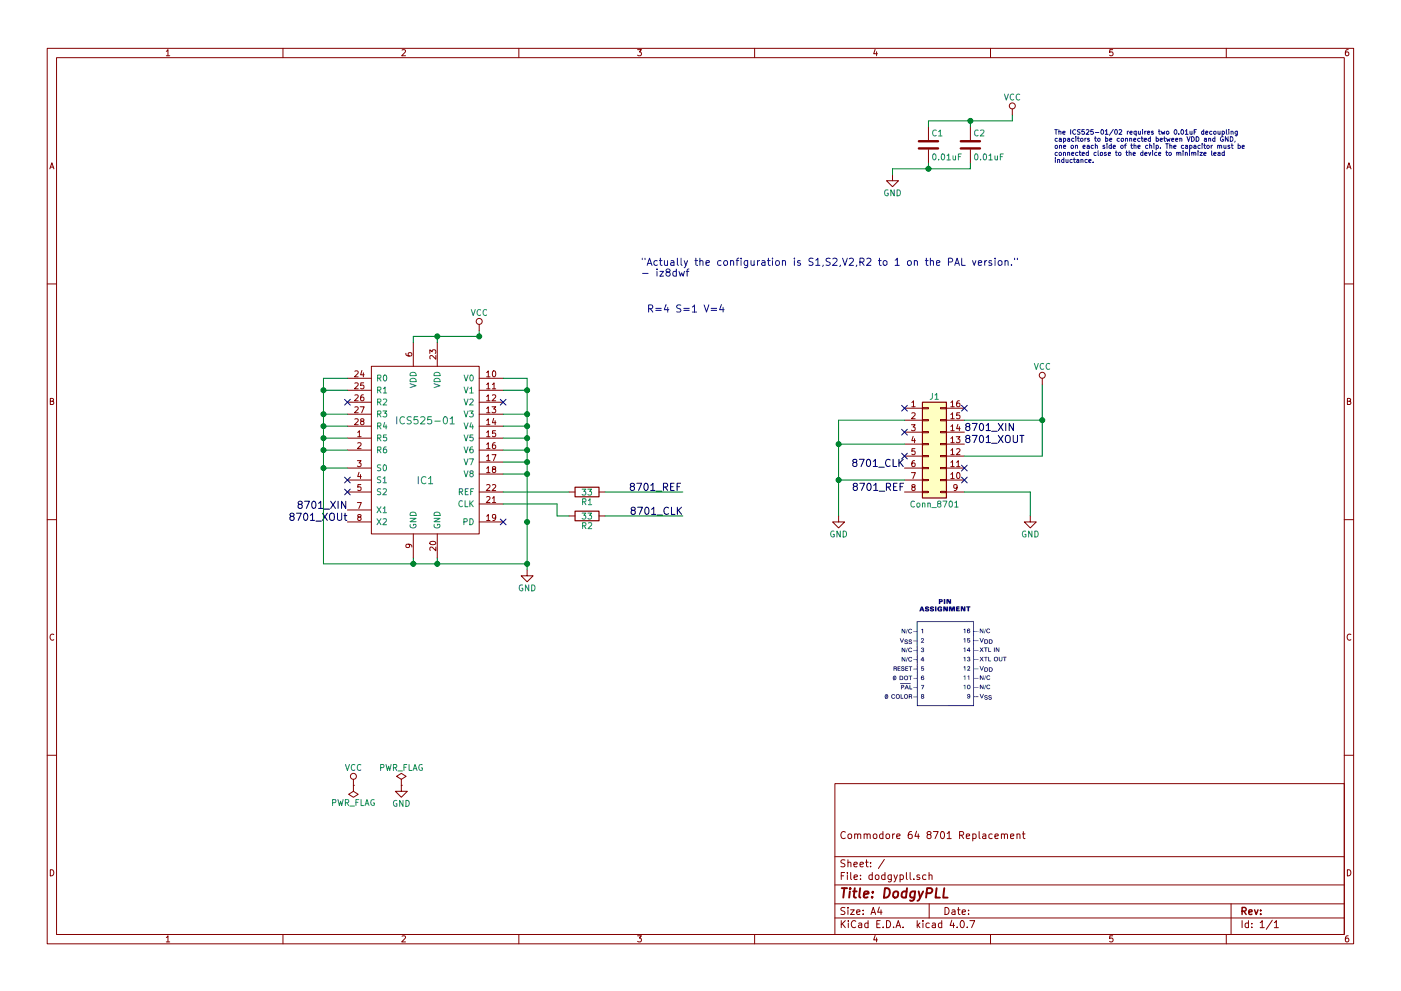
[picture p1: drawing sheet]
EESchema Schematic File Version 2
LIBS:power
LIBS:device
LIBS:switches
LIBS:relays
LIBS:motors
LIBS:transistors
LIBS:conn
LIBS:linear
LIBS:regul
LIBS:74xx
LIBS:cmos4000
LIBS:adc-dac
LIBS:memory
LIBS:xilinx
LIBS:microcontrollers
LIBS:dsp
LIBS:microchip
LIBS:analog_switches
LIBS:motorola
LIBS:texas
LIBS:intel
LIBS:audio
LIBS:interface
LIBS:digital-audio
LIBS:philips
LIBS:display
LIBS:cypress
LIBS:siliconi
LIBS:opto
LIBS:atmel
LIBS:contrib
LIBS:valves
LIBS:ics525
LIBS:dodgypll-cache
EELAYER 25 0
EELAYER END
$Descr A4 11693 8268
encoding utf-8
Sheet 1 1
Title "DodgyPLL"
Date ""
Rev ""
Comp ""
Comment1 "Commodore 64 8701 Replacement"
Comment2 ""
Comment3 ""
Comment4 ""
$EndDescr
$Comp
L ICS525-01 IC1
U 1 1
P 3550 3750
F 0 "IC1" H 3550 3500 60  0000 C CNN
F 1 "ICS525-01" H 3550 4000 60  0000 C CNN
F 2 "ics525-01-longpads:SSOP-28_3.9x9.9mm_Pitch0.635mm_LongPads" H 3550 4000 60  0001 C CNN
F 3 "" H 3550 4000 60  0001 C CNN
	1    3550 3750
	1    0    0    -1  
$EndComp
$Comp
L Conn_02x08_Counter_Clockwise J1
U 1 1
P 7750 3700
F 0 "J1" H 7800 4100 50  0000 C CNN
F 1 "Conn_8701" H 7800 3200 50  0000 C CNN
F 2 "Housings_DIP:DIP-16_W7.62mm_Socket_LongPads" H 7750 3700 50  0001 C CNN
F 3 "" H 7750 3700 50  0001 C CNN
	1    7750 3700
	1    0    0    -1  
$EndComp
Wire Wire Line
	7550 3500 7000 3500
Wire Wire Line
	7000 3500 7000 4300
$Comp
L GND #PWR01
U 1 1
P 7000 4300
F 0 "#PWR01" H 7000 4050 50  0001 C CNN
F 1 "GND" H 7000 4150 50  0000 C CNN
F 2 "" H 7000 4300 50  0001 C CNN
F 3 "" H 7000 4300 50  0001 C CNN
	1    7000 4300
	1    0    0    -1  
$EndComp
Wire Wire Line
	7000 3700 7550 3700
Connection ~ 7000 3700
Wire Wire Line
	7550 4000 7000 4000
Connection ~ 7000 4000
Text Label 7550 3900 2    60   ~ 0
8701_CLK
Wire Wire Line
	8050 3500 8700 3500
Wire Wire Line
	8700 3200 8700 3800
$Comp
L VCC #PWR02
U 1 1
P 8700 3200
F 0 "#PWR02" H 8700 3050 50  0001 C CNN
F 1 "VCC" H 8700 3350 50  0000 C CNN
F 2 "" H 8700 3200 50  0001 C CNN
F 3 "" H 8700 3200 50  0001 C CNN
	1    8700 3200
	1    0    0    -1  
$EndComp
Wire Wire Line
	8050 4100 8600 4100
Wire Wire Line
	8600 4100 8600 4300
$Comp
L GND #PWR03
U 1 1
P 8600 4300
F 0 "#PWR03" H 8600 4050 50  0001 C CNN
F 1 "GND" H 8600 4150 50  0000 C CNN
F 2 "" H 8600 4300 50  0001 C CNN
F 3 "" H 8600 4300 50  0001 C CNN
	1    8600 4300
	1    0    0    -1  
$EndComp
Wire Wire Line
	8700 3800 8050 3800
Connection ~ 8700 3500
Text Label 8050 3700 0    60   ~ 0
8701_XOUT
Text Label 8050 3600 0    60   ~ 0
8701_XIN
Text Label 7550 4100 2    60   ~ 0
8701_REF
Wire Wire Line
	4200 4100 4750 4100
$Comp
L R R1
U 1 1
P 4900 4100
F 0 "R1" V 4980 4100 50  0000 C CNN
F 1 "33" V 4900 4100 50  0000 C CNN
F 2 "Capacitors_SMD:C_0805" V 4830 4100 50  0001 C CNN
F 3 "" H 4900 4100 50  0001 C CNN
	1    4900 4100
	0    1    1    0   
$EndComp
Wire Wire Line
	5050 4100 5700 4100
Text Label 5250 4100 0    60   ~ 0
8701_REF
$Comp
L R R2
U 1 1
P 4900 4300
F 0 "R2" V 4980 4300 50  0000 C CNN
F 1 "33" V 4900 4300 50  0000 C CNN
F 2 "Capacitors_SMD:C_0805" V 4830 4300 50  0001 C CNN
F 3 "" H 4900 4300 50  0001 C CNN
	1    4900 4300
	0    1    1    0   
$EndComp
Wire Wire Line
	4200 4200 4650 4200
Wire Wire Line
	4650 4200 4650 4300
Wire Wire Line
	4650 4300 4750 4300
Wire Wire Line
	5050 4300 5700 4300
Text Label 5700 4300 2    60   ~ 0
8701_CLK
Text Notes 5350 2300 0    60   ~ 0
"Actually the configuration is S1,S2,V2,R2 to 1 on the PAL version."\n- iz8dwf
Wire Wire Line
	4200 3150 4400 3150
Wire Wire Line
	4400 3150 4400 4750
$Comp
L GND #PWR04
U 1 1
P 4400 4750
F 0 "#PWR04" H 4400 4500 50  0001 C CNN
F 1 "GND" H 4400 4600 50  0000 C CNN
F 2 "" H 4400 4750 50  0001 C CNN
F 3 "" H 4400 4750 50  0001 C CNN
	1    4400 4750
	1    0    0    -1  
$EndComp
Wire Wire Line
	3450 4650 3450 4700
Wire Wire Line
	2700 4700 4400 4700
Wire Wire Line
	3650 4700 3650 4650
Connection ~ 3650 4700
Connection ~ 4400 4700
Wire Wire Line
	4200 3250 4400 3250
Connection ~ 4400 3250
Wire Wire Line
	4200 3450 4400 3450
Connection ~ 4400 3450
Wire Wire Line
	4200 3550 4400 3550
Connection ~ 4400 3550
Wire Wire Line
	4200 3650 4400 3650
Connection ~ 4400 3650
Wire Wire Line
	4200 3750 4400 3750
Connection ~ 4400 3750
Wire Wire Line
	4200 3850 4400 3850
Connection ~ 4400 3850
Wire Wire Line
	4200 3950 4400 3950
Connection ~ 4400 3950
Wire Wire Line
	2900 3150 2700 3150
Wire Wire Line
	2700 3150 2700 4700
Connection ~ 3450 4700
Wire Wire Line
	2900 3250 2700 3250
Connection ~ 2700 3250
Wire Wire Line
	2900 3450 2700 3450
Connection ~ 2700 3450
Wire Wire Line
	2900 3550 2700 3550
Connection ~ 2700 3550
Wire Wire Line
	2900 3650 2700 3650
Connection ~ 2700 3650
Wire Wire Line
	2900 3750 2700 3750
Connection ~ 2700 3750
Wire Wire Line
	2900 3900 2700 3900
Connection ~ 2700 3900
Wire Wire Line
	4000 2800 4000 2750
$Comp
L VCC #PWR05
U 1 1
P 4000 2750
F 0 "#PWR05" H 4000 2600 50  0001 C CNN
F 1 "VCC" H 4000 2900 50  0000 C CNN
F 2 "" H 4000 2750 50  0001 C CNN
F 3 "" H 4000 2750 50  0001 C CNN
	1    4000 2750
	1    0    0    -1  
$EndComp
Wire Wire Line
	3450 2800 3450 2850
Wire Wire Line
	3650 2850 3650 2800
Connection ~ 3650 2800
NoConn ~ 4200 3350
NoConn ~ 2900 3350
NoConn ~ 2900 4000
NoConn ~ 2900 4100
Connection ~ 4400 4350
Connection ~ 4000 2800
NoConn ~ 7550 3400
NoConn ~ 7550 3600
NoConn ~ 7550 3800
Text Notes 5400 2600 0    60   ~ 0
R=4 S=1 V=4
NoConn ~ 4200 4350
Text Label 2900 4250 2    60   ~ 0
8701_XIN
Text Label 2900 4350 2    60   ~ 0
8701_XOUt
NoConn ~ 8050 3900
NoConn ~ 8050 4000
NoConn ~ 8050 3400
Wire Wire Line
	3450 2800 4000 2800
$Comp
L VCC #PWR06
U 1 1
P 2950 6550
F 0 "#PWR06" H 2950 6400 50  0001 C CNN
F 1 "VCC" H 2950 6700 50  0000 C CNN
F 2 "" H 2950 6550 50  0001 C CNN
F 3 "" H 2950 6550 50  0001 C CNN
	1    2950 6550
	1    0    0    -1  
$EndComp
$Comp
L PWR_FLAG #FLG07
U 1 1
P 2950 6550
F 0 "#FLG07" H 2950 6625 50  0001 C CNN
F 1 "PWR_FLAG" H 2950 6700 50  0000 C CNN
F 2 "" H 2950 6550 50  0001 C CNN
F 3 "" H 2950 6550 50  0001 C CNN
	1    2950 6550
	-1   0    0    1   
$EndComp
$Comp
L GND #PWR08
U 1 1
P 3350 6550
F 0 "#PWR08" H 3350 6300 50  0001 C CNN
F 1 "GND" H 3350 6400 50  0000 C CNN
F 2 "" H 3350 6550 50  0001 C CNN
F 3 "" H 3350 6550 50  0001 C CNN
	1    3350 6550
	1    0    0    -1  
$EndComp
$Comp
L PWR_FLAG #FLG09
U 1 1
P 3350 6550
F 0 "#FLG09" H 3350 6625 50  0001 C CNN
F 1 "PWR_FLAG" H 3350 6700 50  0000 C CNN
F 2 "" H 3350 6550 50  0001 C CNN
F 3 "" H 3350 6550 50  0001 C CNN
	1    3350 6550
	1    0    0    -1  
$EndComp
$Comp
L C C1
U 1 1
P 7750 1200
F 0 "C1" H 7775 1300 50  0000 L CNN
F 1 "0.01uF" H 7775 1100 50  0000 L CNN
F 2 "Capacitors_SMD:C_0805" H 7788 1050 50  0001 C CNN
F 3 "" H 7750 1200 50  0001 C CNN
	1    7750 1200
	1    0    0    -1  
$EndComp
$Comp
L GND #PWR010
U 1 1
P 7450 1450
F 0 "#PWR010" H 7450 1200 50  0001 C CNN
F 1 "GND" H 7450 1300 50  0000 C CNN
F 2 "" H 7450 1450 50  0001 C CNN
F 3 "" H 7450 1450 50  0001 C CNN
	1    7450 1450
	1    0    0    -1  
$EndComp
Text Notes 8800 1350 0    39   ~ 0
The ICS525-01/02 requires two 0.01uF decoupling\ncapacitors to be connected between VDD and GND,\none on each side of the chip. The capacitor must be\nconnected close to the device to minimize lead\ninductance.
$Comp
L VCC #PWR011
U 1 1
P 8450 950
F 0 "#PWR011" H 8450 800 50  0001 C CNN
F 1 "VCC" H 8450 1100 50  0000 C CNN
F 2 "" H 8450 950 50  0001 C CNN
F 3 "" H 8450 950 50  0001 C CNN
	1    8450 950 
	1    0    0    -1  
$EndComp
$Comp
L C C2
U 1 1
P 8100 1200
F 0 "C2" H 8125 1300 50  0000 L CNN
F 1 "0.01uF" H 8125 1100 50  0000 L CNN
F 2 "Capacitors_SMD:C_0805" H 8138 1050 50  0001 C CNN
F 3 "" H 8100 1200 50  0001 C CNN
	1    8100 1200
	1    0    0    -1  
$EndComp
Wire Wire Line
	7750 1050 7750 1000
Wire Wire Line
	7750 1000 8450 1000
Wire Wire Line
	8450 1000 8450 950 
Wire Wire Line
	8100 1050 8100 1000
Connection ~ 8100 1000
Wire Wire Line
	8100 1350 8100 1400
Wire Wire Line
	8100 1400 7450 1400
Wire Wire Line
	7450 1400 7450 1450
Wire Wire Line
	7750 1350 7750 1400
Connection ~ 7750 1400
$EndSCHEMATC
